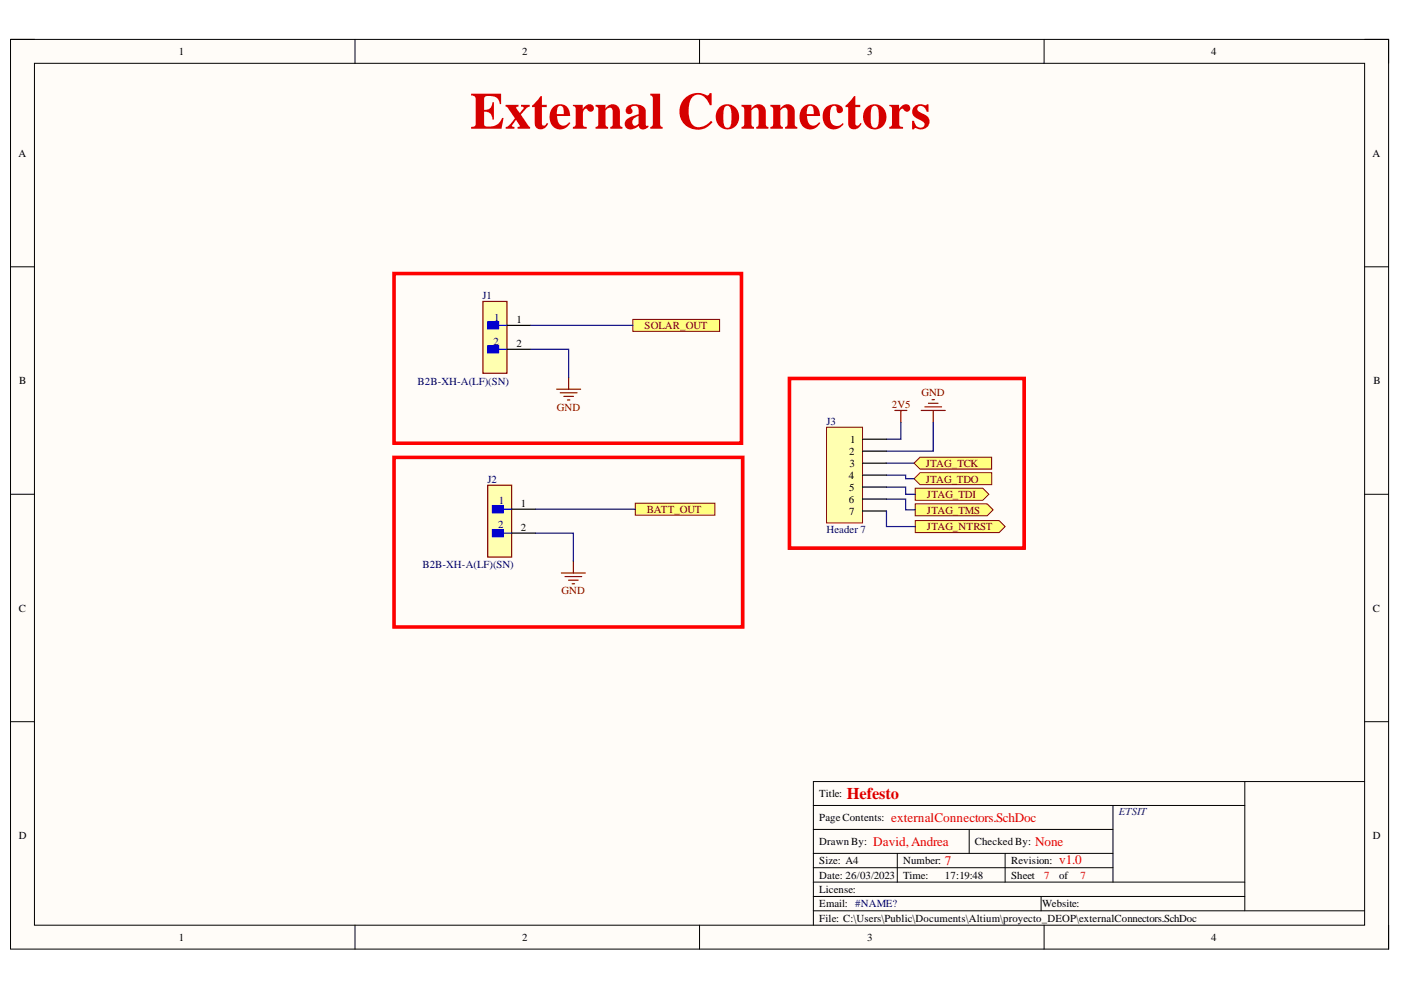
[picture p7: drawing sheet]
<svg xmlns="http://www.w3.org/2000/svg" width="297mm" height="210mm" viewBox="0 0 297 210" stroke-linecap="round" stroke-linejoin="round" font-family="sans-serif">
<path d="M2.2 8.4h292.2v192.8h-292.2z" fill-rule="evenodd" fill="#fffcf8"/>
<path d="M2.2 8.4h292.2v192.8h-292.2z" fill="none" stroke="#000" stroke-width=".21"/>
<path d="M7.3 13.4h282v182.8h-282z" fill-rule="evenodd" fill="#fffcf8"/>
<g fill="none" stroke="#000" stroke-width=".21">
<path d="M2.2 8.3h5.1M7.3 13.4h282v182.8h-282zM75.3 8.3v5.1M148.3 8.3v5.1M221.4 8.4v5M289.3 8.4h5.1v5M2.2 56.6h5.1M289.3 56.6h5.1M2.2 104.8h5.1M289.3 104.8h5.1M2.2 153h5.1M289.3 153h5.1"/>
<path d="M172.4 175.9h63.6M172.4 170.8h91.5M205.5 175.9v5M236 170.8v16.2M263.9 165.7v27.4M289.3 165.7h-116.9v30.5M75.3 196.2v5M148.3 196.2v5M172.4 180.9h63.6M172.4 187h91.5M172.4 184h63.6M172.4 190.1h91.5"/>
<path d="M172.4 193.1h116.9M190.2 180.9v6.1M213.1 180.9v6.1M220.7 190.1v3M221.4 196.2v5M294.4 196.2v5"/>
</g>
<path d="M134.2 67.7h18.4v2.6h-18.4z" fill-rule="evenodd" fill="#ffff80"/>
<path d="M134.2 67.7h18.4v2.6h-18.4z" fill="none" stroke="#800000" stroke-width=".21"/>
<path d="M134.7 106.7h16.9v2.5h-16.9z" fill-rule="evenodd" fill="#ffff80"/>
<path d="M134.7 106.7h16.9v2.5h-16.9z" fill="none" stroke="#800000" stroke-width=".21"/>
<path d="M102.4 63.9h5.1v15.2h-5.1z" fill-rule="evenodd" fill="#ffffb0"/>
<path d="M102.4 63.9h5.1v15.2h-5.1z" fill="none" stroke="#800000" stroke-width=".25"/>
<path d="M103.4 68.2h2.3v1.6h-2.3z" fill-rule="evenodd" fill="#00f"/>
<path d="M103.4 68.2h2.3v1.6h-2.3zM105.7 69h1.8" fill="none" stroke="#00f" stroke-width=".25"/>
<path d="M103.4 73.3h2.3v1.5h-2.3z" fill-rule="evenodd" fill="#00f"/>
<path d="M103.4 73.3h2.3v1.5h-2.3zM105.7 74.1h1.8" fill="none" stroke="#00f" stroke-width=".25"/>
<path d="M107.5 69h5.1M107.5 74.1h5.1" fill="none" stroke="#000" stroke-width=".25"/>
<path d="M103.4 102.9h5.1v15.2h-5.1z" fill-rule="evenodd" fill="#ffffb0"/>
<path d="M103.4 102.9h5.1v15.2h-5.1z" fill="none" stroke="#800000" stroke-width=".25"/>
<path d="M104.4 107.2h2.3v1.5h-2.3z" fill-rule="evenodd" fill="#00f"/>
<path d="M104.4 107.2h2.3v1.5h-2.3zM106.7 108h1.8" fill="none" stroke="#00f" stroke-width=".25"/>
<path d="M104.4 112.3h2.3v1.5h-2.3z" fill-rule="evenodd" fill="#00f"/>
<path d="M104.4 112.3h2.3v1.5h-2.3zM106.7 113h1.8" fill="none" stroke="#00f" stroke-width=".25"/>
<path d="M108.5 108h5.1M108.5 113h5.1" fill="none" stroke="#000" stroke-width=".25"/>
<path d="M120.6 80v2.5M118 82.5h5.1M118.8 83.3h3.5M119.5 84h2.1M120.3 84.8h.5M121.6 118.9v2.6M119 121.5h5.1M119.8 122.2h3.5M120.5 123h2.1M121.3 123.8h.5" fill="none" stroke="#800000" stroke-width=".25"/>
<path d="M83.6 58h73.6v36h-73.6zM83.6 97h73.9v35.9h-73.9z" fill="none" stroke="#f00" stroke-width=".76"/>
<path d="M193.8 98.2l1.3-1.3h15.1v2.6h-15.1z" fill-rule="evenodd" fill="#ffff80"/>
<path d="M193.8 98.2l1.3-1.3h15.1v2.6h-15.1z" fill="none" stroke="#800000" stroke-width=".21"/>
<path d="M194 103.5h14.4l1.2 1.3-1.2 1.3h-14.4z" fill-rule="evenodd" fill="#ffff80"/>
<path d="M194 103.5h14.4l1.2 1.3-1.2 1.3h-14.4z" fill="none" stroke="#800000" stroke-width=".21"/>
<path d="M193.8 101.5l1.3-1.3h15.2v2.6h-15.2z" fill-rule="evenodd" fill="#ffff80"/>
<path d="M193.8 101.5l1.3-1.3h15.2v2.6h-15.2z" fill="none" stroke="#800000" stroke-width=".21"/>
<path d="M194 106.8h15.3l1.3 1.3-1.3 1.3h-15.3z" fill-rule="evenodd" fill="#ffff80"/>
<path d="M194 106.8h15.3l1.3 1.3-1.3 1.3h-15.3z" fill="none" stroke="#800000" stroke-width=".21"/>
<path d="M189.7 87h2.6M191 87v2.6M195.3 87h5.1M196.1 86.3h3.5M196.8 85.5h2.1M197.6 84.7h.5M197.9 87v2.6" fill="none" stroke="#800000" stroke-width=".25"/>
<path d="M167.4 80.2h49.7v36h-49.7z" fill="none" stroke="#f00" stroke-width=".76"/>
<path d="M112.6 74.1h8v5.9M112.6 69h21.6M187.9 98.2h5.9M191 89.6v3.5h-3.1M197.9 89.6v6.1h-10M113.6 113h8v5.9M113.6 108h21.1M187.9 100.7h4.1v.8h1.8M187.9 103.3h4.1v1.5h2M187.9 105.8h4.1v2.3h2" fill="none" stroke="#000080" stroke-width=".25"/>
<path d="M194.1 110.4h17.7l1.3 1.2-1.3 1.3h-17.7z" fill-rule="evenodd" fill="#ffff80"/>
<path d="M194.1 110.4h17.7l1.3 1.2-1.3 1.3h-17.7z" fill="none" stroke="#800000" stroke-width=".21"/>
<path d="M175.3 90.6h7.6v20.3h-7.6z" fill-rule="evenodd" fill="#ffffb0"/>
<path d="M175.3 90.6h7.6v20.3h-7.6z" fill="none" stroke="#800000" stroke-width=".21"/>
<path d="M182.9 93.1h5M182.9 95.7h5M182.9 98.2h5M182.9 100.7h5M182.9 103.3h5M182.9 105.8h5M182.9 108.3h5" fill="none" stroke="#000" stroke-width=".25"/>
<path d="M187.9 108.3v3.3h6.2" fill="none" stroke="#000080" stroke-width=".25"/>
<text font-size="11" fill="#d50000" x="99.7" y="27.3">External Connectors</text>
<text font-size="3.5" fill="#d50000" x="179.5" y="169.4">Hefesto</text>
<g font-size="2.8" fill="#d50000">
<text x="185.1" y="179.4">David,Andrea</text>
<text x="188.9" y="174.3">externalConnectors.SchDoc</text>
<text x="219.5" y="179.4">None</text>
<text x="200.3" y="183.4">7</text>
<text x="224.5" y="183.2">v1.0</text>
</g>
<g font-size="2.3">
<text x="37.9" y="11.7">1</text>
<text x="110.7" y="11.7">2</text>
<text x="183.9" y="11.7">3</text>
<text x="256.8" y="11.7">4</text>
<text x="3.9" y="33.3">A</text>
<text x="291" y="33.3">A</text>
<text x="109.5" y="68.5">1</text>
<text x="109.5" y="73.6">2</text>
<text x="4.1" y="81.4">B</text>
<text x="291.2" y="81.4">B</text>
<text x="180.2" y="93.9">1</text>
<text x="180" y="101.5">4</text>
<text x="180.1" y="96.5">2</text>
<text x="180.1" y="99">3</text>
<text x="110.4" y="107.5">1</text>
<text x="180" y="106.6">6</text>
<text x="180.1" y="104.1">5</text>
<text x="110.4" y="112.5">2</text>
<text x="180.1" y="109.1">7</text>
<text x="4" y="129.7">C</text>
<text x="291.1" y="129.7">C</text>
<text x="173.7" y="169">Title:</text>
<text x="4" y="177.9">D</text>
<text x="173.7" y="179.2">Drawn By:</text>
<text x="173.7" y="174.1">Page Contents:</text>
<text x="206.7" y="179.2">Checked By:</text>
<text x="291.1" y="177.9">D</text>
<text x="173.7" y="183.2">Size: A4</text>
<text x="191.5" y="183.2">Number:</text>
<text x="214.4" y="183.2">Revision:</text>
<text x="173.7" y="186.3">Date: 26/03/2023</text>
<text x="173.7" y="189.3">License:</text>
<text x="191.5" y="186.3">Time:</text>
<text x="200.3" y="186.3">17:19:48</text>
<text x="214.4" y="186.3">Sheet</text>
<text x="224.5" y="186.3">of</text>
<text x="173.7" y="195.4">File: C:\Users\Public\Documents\Altium\proyecto_DEOP\externalConnectors.SchDoc</text>
<text x="173.7" y="192.4">Email: #NAME?</text>
<text x="221" y="192.4">Website:</text>
<text x="37.9" y="199.5">1</text>
<text x="110.7" y="199.5">2</text>
<text x="183.9" y="199.5">3</text>
<text x="256.8" y="199.5">4</text>
</g>
<g font-size="2.3" fill="#000080">
<text x="102.3" y="63.4">J1</text>
<text x="104.8" y="68">1</text>
<text x="104.6" y="73.1">2</text>
<text x="88.5" y="81.5">B2B-XH-A(LF)(SN)</text>
<text x="175.2" y="90.1">J3</text>
<text x="103.3" y="102.4">J2</text>
<text x="105.8" y="107">1</text>
<text x="105.6" y="112">2</text>
<text x="175.2" y="113">Header 7</text>
<text x="89.6" y="120.5">B2B-XH-A(LF)(SN)</text>
</g>
<g font-size="2.3" fill="#800000">
<text x="136.7" y="69.8">SOLAR_OUT</text>
<text x="195.4" y="84">GND</text>
<text x="118.1" y="87.1">GND</text>
<text x="189.1" y="86.5">2V5</text>
<text x="196.3" y="99">JTAG_TCK</text>
<text x="196.3" y="102.3">JTAG_TDO</text>
<text x="196.5" y="105.6">JTAG_TDI</text>
<text x="137.2" y="108.7">BATT_OUT</text>
<text x="196.5" y="108.9">JTAG_TMS</text>
<text x="196.5" y="112.4">JTAG_NTRST</text>
<text x="119.1" y="126">GND</text>
</g>
<text font-size="2.3" fill="#1a237e" x="237.2" y="172.8">ETSIT</text>
<g font-size="2.3" fill="#d50000">
<text x="221.4" y="186.3">7</text>
<text x="229.1" y="186.3">7</text>
</g>
</svg>
